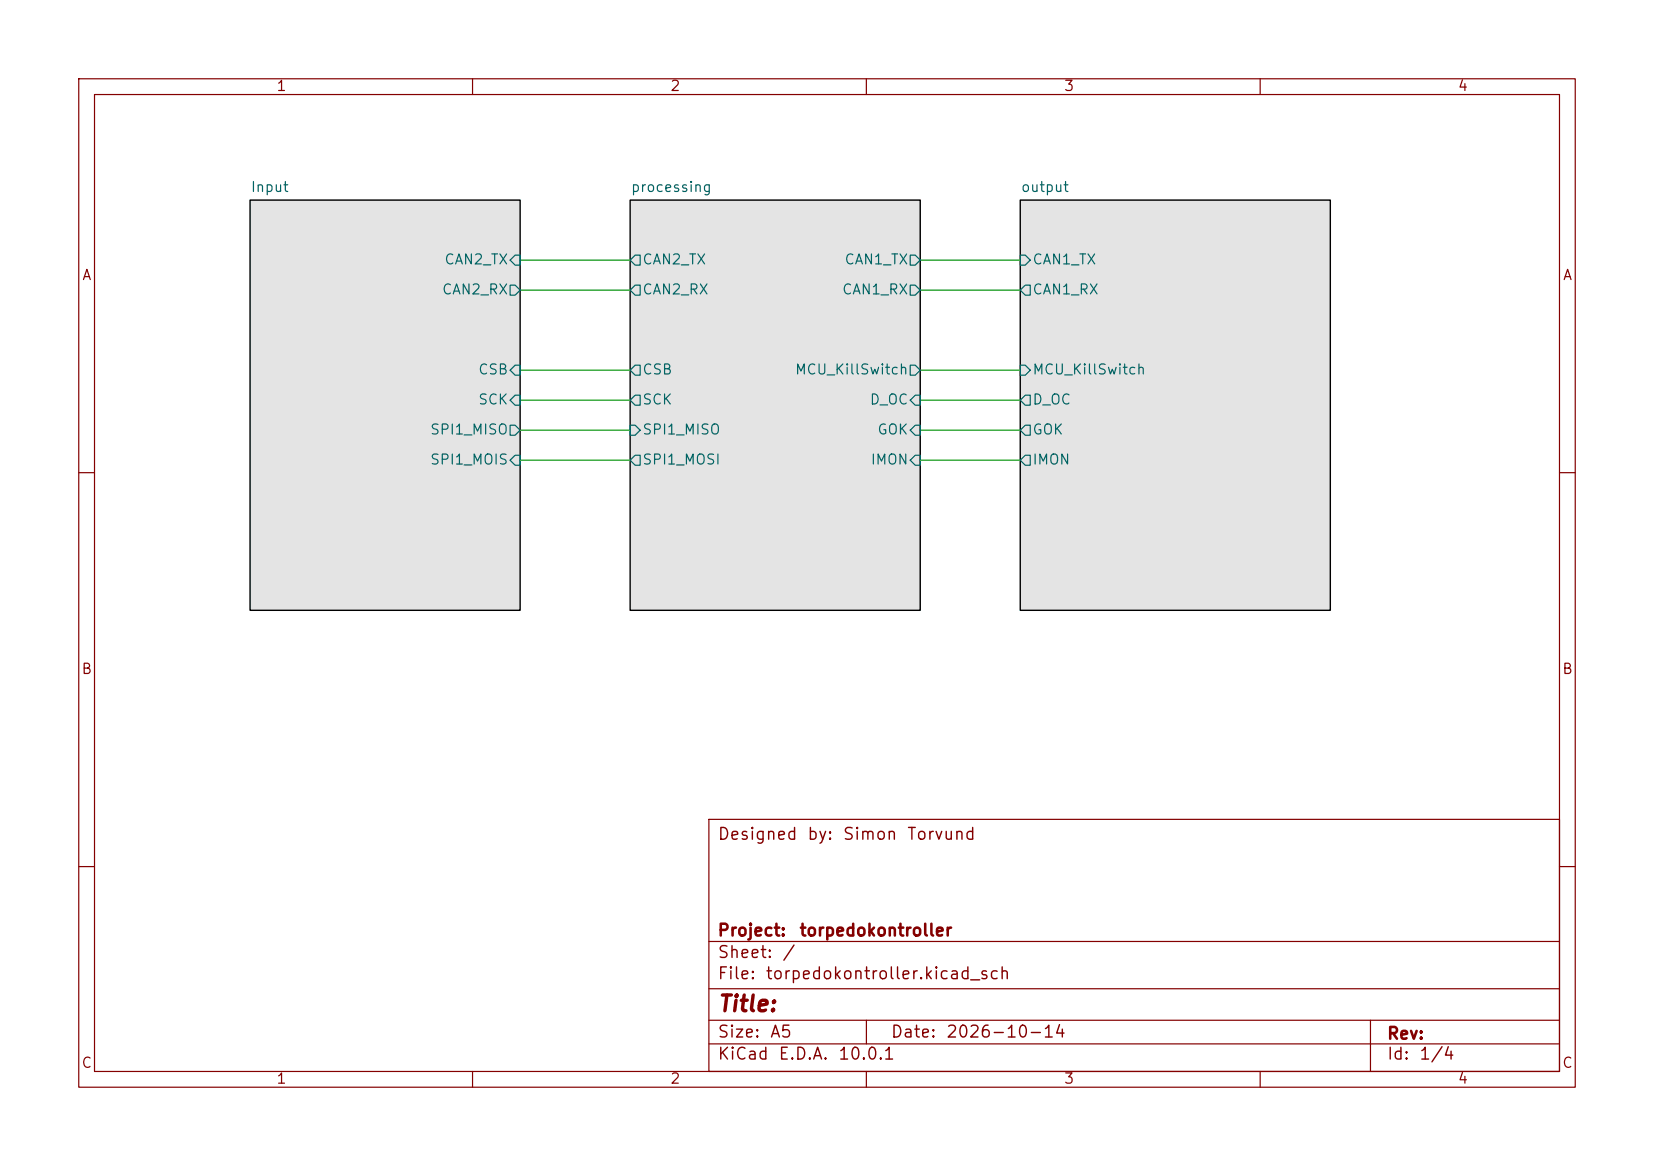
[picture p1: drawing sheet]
<svg xmlns="http://www.w3.org/2000/svg" width="210mm" height="148mm" viewBox="0 0 210 148" stroke-linecap="round" stroke-linejoin="round" font-family="sans-serif">
<g fill="none" stroke="#840000" stroke-width=".15">
<path d="M10 10h190v128h-190zM12 12h186v124h-186zM60 10v2M110 10v2M160 10v2M10 60h2M198 60h2M10 110h2M90 104h108v32h-108zM90 119.5h108M198 110h2M60 136v2"/>
<path d="M90 132.5h108M90 129.5h108M90 125.5h108M110 136v2M110 129.5v3M160 136v2M174 129.5v6.5"/>
</g>
<g fill="#e4e4e4" stroke="#e4e4e4" stroke-width=".13">
<path d="M80 25.4h36.8v52.1h-36.8z"/>
<path d="M129.5 25.4h39.4v52.1h-39.4z"/>
<path d="M31.7 25.4h34.3v52.1h-34.3z"/>
</g>
<path d="M31.7 25.4h34.3v52.1h-34.3zM80 25.4h36.8v52.1h-36.8zM129.5 25.4h39.4v52.1h-39.4z" fill="none" stroke="#000" stroke-width=".18"/>
<g fill="none" stroke="#006464" stroke-width=".15">
<path d="M64.8 36.2h.6l.6 .6-.6 .7h-.6zM65.4 32.4h.6v1.3h-.6l-.6-.7zM80 33l.6-.6h.7v1.3h-.7zM80.6 36.2h.7v1.3h-.7l-.6-.7zM115.6 36.2h.6l.6 .6-.6 .7h-.6zM115.6 32.4h.6l.6 .6-.6 .7h-.6zM129.5 32.4h.7l.6 .6-.6 .7h-.7zM130.2 36.2h.6v1.3h-.6l-.7-.7zM64.8 54h.6l.6 .6-.6 .6h-.6zM65.4 46.4h.6v1.2h-.6l-.6-.6zM65.4 50.2h.6v1.2h-.6l-.6-.6zM65.4 57.8h.6v1.3h-.6l-.6-.7z"/>
<path d="M80 54h.6l.7 .6-.7 .6h-.6zM80.6 46.4h.7v1.2h-.7l-.6-.6zM80.6 50.2h.7v1.2h-.7l-.6-.6zM80.6 57.8h.7v1.3h-.7l-.6-.7zM115.6 46.4h.6l.6 .6-.6 .6h-.6zM116.2 50.2h.6v1.2h-.6l-.6-.6zM116.2 54h.6v1.2h-.6l-.6-.6zM116.2 57.8h.6v1.3h-.6l-.6-.7zM129.5 46.4h.7l.6 .6-.6 .6h-.7zM130.2 50.2h.6v1.2h-.6l-.7-.6zM130.2 54h.6v1.2h-.6l-.7-.6zM130.2 57.8h.6v1.3h-.6l-.7-.7z"/>
</g>
<path d="M66 33h14M66 36.8h14M116.8 33h12.7M116.8 36.8h12.7M66 58.4h14M66 54.6h14M66 47h14M66 50.8h14M116.8 58.4h12.7M116.8 54.6h12.7M116.8 47h12.7M116.8 50.8h12.7" fill="none" stroke="#009600" stroke-width=".15"/>
<text font-size="2" fill="#840000" x="91" y="128.9">Title:</text>
<g font-size="1.5" fill="#840000">
<text x="91" y="107">Designed</text>
<text x="102.4" y="107">by:</text>
<text x="106.9" y="107">Simon</text>
<text x="115.1" y="107">Torvund</text>
<text x="91" y="119.2">Project:</text>
<text x="101.4" y="119.2">torpedokontroller</text>
<text x="91" y="124.7">File:</text>
<text x="91" y="122">Sheet:</text>
<text x="97.1" y="124.7">torpedokontroller.kicad_sch</text>
<text x="99.2" y="122">/</text>
<text x="91" y="134.9">KiCad</text>
<text x="91" y="132.1">Size:</text>
<text x="97.7" y="132.1">A5</text>
<text x="98.7" y="134.9">E.D.A.</text>
<text x="106.3" y="134.9">10.0.1</text>
<text x="113" y="132.1">Date:</text>
<text x="120" y="132.1">2026-10-14</text>
<text x="176" y="132.3">Rev:</text>
<text x="176" y="134.9">Id:</text>
<text x="180.1" y="134.9">1/4</text>
</g>
<g font-size="1.3" fill="#840000">
<text x="35" y="11.9">1</text>
<text x="85" y="11.9">2</text>
<text x="135" y="11.9">3</text>
<text x="185" y="11.9">4</text>
<text x="10.3" y="35.9">A</text>
<text x="198.4" y="35.9">A</text>
<text x="10.3" y="85.9">B</text>
<text x="198.3" y="85.9">B</text>
<text x="10.3" y="135.9">C</text>
<text x="35" y="137.9">1</text>
<text x="85" y="137.9">2</text>
<text x="135" y="137.9">3</text>
<text x="185" y="137.9">4</text>
<text x="198.3" y="135.9">C</text>
</g>
<g font-size="1.3" fill="#006464">
<text x="31.7" y="24.7">Input</text>
<text x="80" y="24.7">processing</text>
<text x="129.5" y="24.7">output</text>
<text x="56.3" y="33.9">CAN2_TX</text>
<text x="81.5" y="33.9">CAN2_TX</text>
<text x="107.1" y="33.9">CAN1_TX</text>
<text x="131" y="33.9">CAN1_TX</text>
<text x="56" y="37.7">CAN2_RX</text>
<text x="81.5" y="37.7">CAN2_RX</text>
<text x="106.8" y="37.7">CAN1_RX</text>
<text x="131" y="37.7">CAN1_RX</text>
<text x="60.6" y="47.9">CSB</text>
<text x="81.5" y="47.9">CSB</text>
<text x="100.8" y="47.9">MCU_KillSwitch</text>
<text x="131" y="47.9">MCU_KillSwitch</text>
<text x="60.6" y="51.7">SCK</text>
<text x="81.5" y="51.7">SCK</text>
<text x="110.3" y="51.7">D_OC</text>
<text x="131" y="51.7">D_OC</text>
<text x="54.5" y="55.5">SPI1_MISO</text>
<text x="54.5" y="59.3">SPI1_MOIS</text>
<text x="81.5" y="55.5">SPI1_MISO</text>
<text x="81.5" y="59.3">SPI1_MOSI</text>
<text x="110.5" y="59.3">IMON</text>
<text x="111.3" y="55.5">GOK</text>
<text x="131" y="55.5">GOK</text>
<text x="131" y="59.3">IMON</text>
</g>
</svg>
